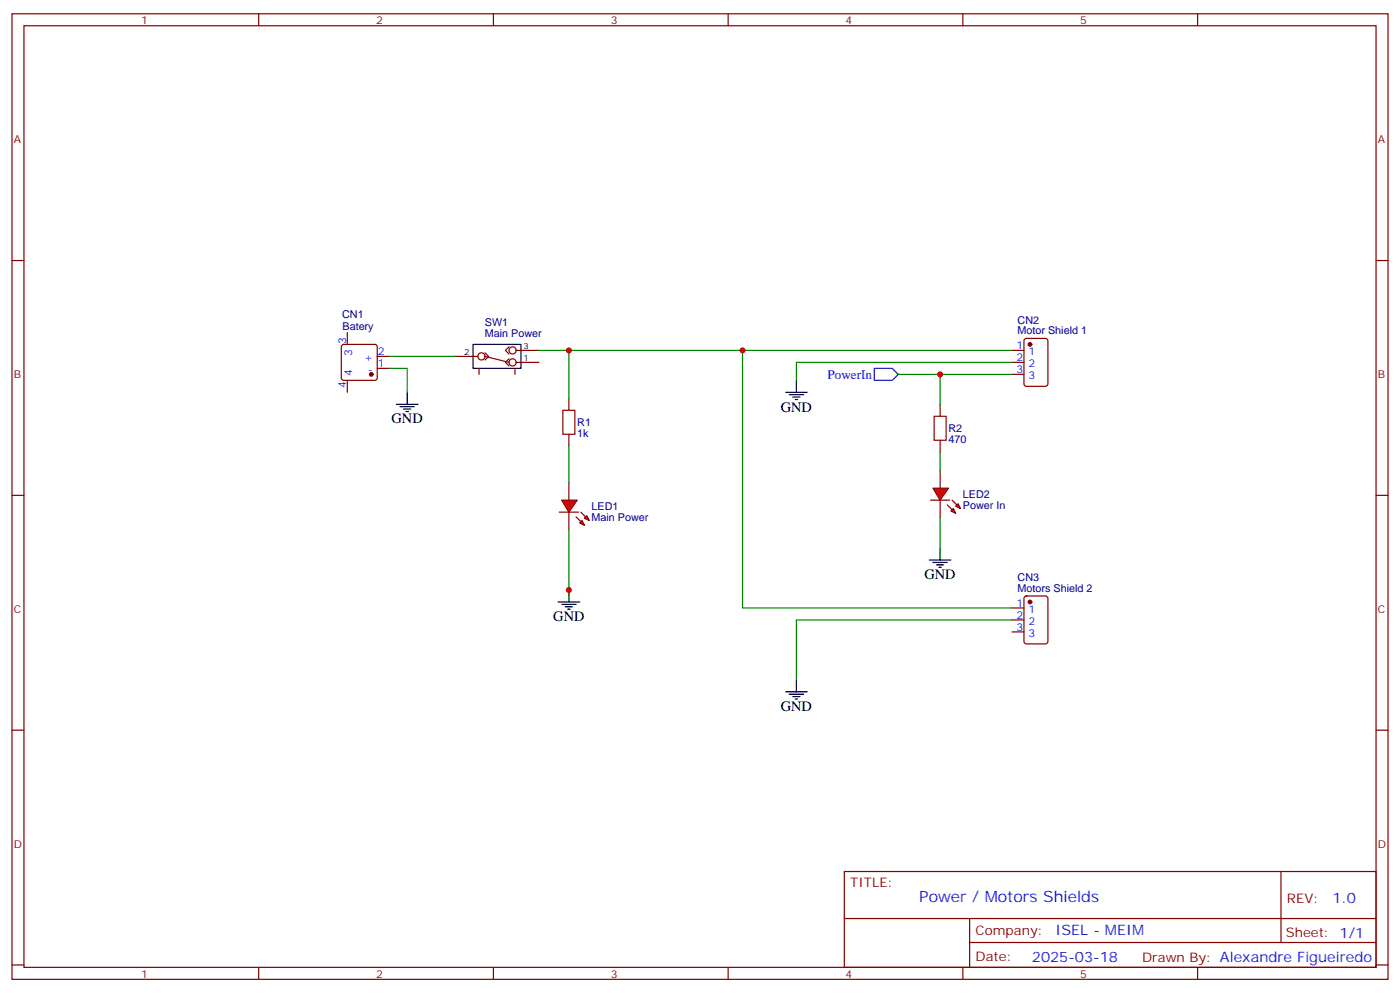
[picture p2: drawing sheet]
<svg xmlns="http://www.w3.org/2000/svg" width="412mm" height="292mm" viewBox="0 0 412 292" stroke-linecap="round" stroke-linejoin="round" font-family="sans-serif">
<g fill="none" stroke="#870000" stroke-width=".35">
<path d="M3.5 4.1h405.4v284.3h-405.4zM7.1 7.6h398.2v277.3h-398.2zM76.2 4.1v3.5M145.3 4.1v3.5M214.5 4.1v3.5M283.6 4.1v3.5M352.8 4.1v3.5M3.5 76.7h3.6M405.3 76.7h3.6M102.3 97.9v3.5M301.9 99.9l.4-.2h5.7l.6 .4 .1 13-.5 .6-5.9 .1-.6-.5-.1-12.9zM100.8 101.6l.4-.2h9.2l.5 .2 .2 .5v9.2l-.2 .5-.5 .2h-9.2l-.5-.2-.2-.5v-9.2z"/>
<path d="M102.3 112v3.5M111.1 108.5h3.6M111.1 105h3.6M134.1 105h6.7M141.1 108.5v1.7M142.9 103.9l1 1.1-1 1M142.9 105l7 1.7M149.9 102.1l-1 1.1 1 1M149.9 105.7l-1 1 1 1.1M151.7 108.5v1.7M152 103.2h6.7M152 106.7h6.7"/>
<path d="M167.6 117.3v3.5M298.1 103.2h3.5M298.1 106.7h3.5M298.1 110.2h3.5M167.6 127.9v3.5M3.5 145.9h3.6M405.3 145.9h3.6M298.1 179h3.5M301.9 175.7l.4-.2h5.7l.6 .4 .1 13-.5 .7h-5.9l-.6-.4-.1-13zM298.1 182.6h3.5M298.1 186.1h3.5M3.5 215h3.6"/>
<path d="M405.3 215h3.6M248.7 256.6h156.6v28.3h-156.6zM377.3 256.7v20.8M248.7 270.5h156.5M285.6 277.5h119.6M285.6 270.5v14.1M3.5 284.2h3.6M76.2 284.9v3.5M145.3 284.9v3.5M214.5 284.9v3.5M283.6 284.9v3.5M352.8 284.9v3.5"/>
<path d="M405.3 284.2h3.6"/>
<circle cx="141.8" cy="105" r="1.06"/>
<circle cx="151" cy="106.7" r="1.06"/>
<circle cx="151" cy="103.2" r="1.06"/>
</g>
<g fill="#870000" stroke="#870000" stroke-width=".35">
<circle cx="109.4" cy="110.2" r=".53"/>
<circle cx="303.4" cy="101.4" r=".53"/>
<circle cx="303.4" cy="177.3" r=".53"/>
</g>
<g fill="none" stroke="#000" stroke-width=".35">
<path d="M116.8 119.1h6.3M117.8 119.8h4.3M119.9 115.5v3.6M139.3 101.4h14.2v7.1h-14.2zM231.4 115.5h6.4M232.5 116.2h4.2M233.5 116.9h2.2M234.2 117.7h.7M234.6 112v3.5M118.9 120.5h2.1M119.6 121.2h.7M231.4 203.7h6.4"/>
<path d="M232.5 204.4h4.2M233.5 205.1h2.2M234.2 205.8h.7M234.6 200.2v3.5"/>
</g>
<path d="M114.7 108.5h5.2v7M114.7 105h19.4M158.7 103.2h139.4M218.7 103.2v75.8h79.4M264.6 110.2h33.5M298.1 106.7h-63.5v5.3M298.1 182.6h-63.5v17.6" fill="none" stroke="#008700" stroke-width=".35"/>
<path d="M257.5 108.5h5.3l1.8 1.7-1.8 1.8h-5.3z" fill="none" stroke="#00f" stroke-width=".35"/>
<path d="M165.8 120.8h3.5v7.1h-3.5z" fill="none" stroke="#a10000" stroke-width=".35"/>
<g fill="#f00" stroke="#870000" stroke-width=".35">
<path d="M165.5 147.3h4.5l-2.4 3.5z"/>
<path d="M164.7 150.8h5.7z"/>
</g>
<g fill="#870000" stroke="#870000" stroke-width=".35">
<path d="M171.1 150.8l1.4 1.4z"/>
<path d="M169.7 152.2l1.4 1.4z"/>
</g>
<g fill="#f00" stroke="#870000" stroke-width=".35">
<path d="M172.2 152.6l.7-.7 .7 1.4z"/>
<path d="M170.7 154l.7-.7 .8 1.4z"/>
</g>
<path d="M167.6 142v5.3M167.6 150.8v5.3" fill="none" stroke="#870000" stroke-width=".35"/>
<path d="M164.4 177.3h6.3M165.5 178h4.2M166.5 178.7h2.1M167.2 179.4h.7M167.6 173.7v3.6" fill="none" stroke="#000" stroke-width=".35"/>
<path d="M167.6 103.2v14.1M167.6 131.4v10.6M167.6 156.1v19.4" fill="none" stroke="#008700" stroke-width=".35"/>
<g fill="#f00" stroke="#870000" stroke-width=".35">
<path d="M274.8 143.8h4.6l-2.5 3.5z"/>
<path d="M274.1 147.3h5.7z"/>
</g>
<g fill="#870000" stroke="#870000" stroke-width=".35">
<path d="M280.5 147.3l1.4 1.4z"/>
<path d="M279 148.7l1.5 1.4z"/>
</g>
<g fill="#f00" stroke="#870000" stroke-width=".35">
<path d="M282.2 148.3l.7 1.5-1.4-.8z"/>
<path d="M280.8 149.8l.7 1.4-1.4-.7z"/>
</g>
<path d="M276.9 119.1v3.5M276.9 129.6v3.6M276.9 138.5v5.3M276.9 147.3v5.3" fill="none" stroke="#870000" stroke-width=".35"/>
<path d="M273.8 164.9h6.3M274.8 165.6h4.2M275.9 166.3h2.1M276.6 167h.7M276.9 161.4v3.5" fill="none" stroke="#000" stroke-width=".35"/>
<path d="M276.9 110.2v8.9M276.9 133.2v5.3M276.9 152.6v8.8" fill="none" stroke="#008700" stroke-width=".35"/>
<path d="M275.2 122.6h3.5v7h-3.5z" fill="none" stroke="#a10000" stroke-width=".35"/>
<g fill="#c00">
<circle cx="218.7" cy="103.2" r=".88"/>
<circle cx="167.6" cy="173.7" r=".88"/>
<circle cx="167.6" cy="103.2" r=".88"/>
<circle cx="276.9" cy="110.2" r=".88"/>
</g>
<text font-size="4.6" fill="#00f" x="270.8" y="265.7">Power / Motors Shields</text>
<g font-size="4.2">
<text x="115.4" y="124.7">GND</text>
<text x="230" y="121.2">GND</text>
<text x="272.3" y="170.6">GND</text>
<text x="163" y="182.9">GND</text>
<text x="230" y="209.4">GND</text>
</g>
<g font-size="4.2" fill="#00f">
<text x="392.5" y="265.9">1.0</text>
<text x="310.9" y="275.5">ISEL - MEIM</text>
<text x="304" y="283.3">2025-03-18</text>
</g>
<text font-size="3.9" fill="#00f" x="243.7" y="111.5">PowerIn</text>
<g font-size="3.9" fill="#800">
<text x="250.5" y="261.2">TITLE:</text>
<text x="379.1" y="265.9">REV:</text>
<text x="287.4" y="275.4">Company:</text>
<text x="378.7" y="276">Sheet: 1/1</text>
<text x="287.4" y="283.1">Date:</text>
<text x="336.4" y="283.2">Drawn By: Alexandre Figueiredo</text>
</g>
<g font-size="3.2" fill="#800">
<text x="41.6" y="7.1">1</text>
<text x="110.8" y="7.1">2</text>
<text x="179.9" y="7.1">3</text>
<text x="249.1" y="7.1">4</text>
<text x="318.2" y="7.1">5</text>
<text x="4.1" y="42.2">A</text>
<text x="405.9" y="42.2">A</text>
<text x="4.1" y="111.3">B</text>
<text x="405.9" y="111.3">B</text>
<text x="4.1" y="180.4">C</text>
<text x="405.9" y="180.4">C</text>
<text x="4.1" y="249.6">D</text>
<text x="405.9" y="249.6">D</text>
<text x="41.6" y="287.9">1</text>
<text x="110.8" y="287.9">2</text>
<text x="179.9" y="287.9">3</text>
<text x="249.1" y="287.9">4</text>
<text x="318.2" y="287.9">5</text>
</g>
<g font-size="3.2" fill="#000080">
<text x="100.8" y="93.7">CN1</text>
<text x="299.7" y="95.3">CN2</text>
<text x="100.9" y="97.3">Batery</text>
<text x="142.8" y="99.2">Main Power</text>
<text x="142.8" y="96">SW1</text>
<text x="299.7" y="98.5">Motor Shield 1</text>
<text x="170" y="125.5">R1</text>
<text x="170" y="128.7">1k</text>
<text x="279.4" y="130.5">470</text>
<text x="279.4" y="127.3">R2</text>
<text x="283.6" y="149.9">Power In</text>
<text x="283.6" y="146.7">LED2</text>
<text x="174.3" y="153.4">Main Power</text>
<text x="174.3" y="150.2">LED1</text>
<text x="299.7" y="171.2">CN3</text>
<text x="299.7" y="174.3">Motors Shield 2</text>
</g>
<g font-size="3.2" fill="#00f">
<text x="102" y="101.2" transform="rotate(-90 102 101.2)">3</text>
<text x="103.7" y="104.7" transform="rotate(-90 103.7 104.7)">3</text>
<text x="107.2" y="106.4">+</text>
<text x="111.3" y="104.6">2</text>
<text x="299.4" y="102.8">1</text>
<text x="299.4" y="106.4">2</text>
<text x="302.9" y="104.6">1</text>
<text x="103.7" y="110.7" transform="rotate(-90 103.7 110.7)">4</text>
<text x="108.4" y="109.9">-</text>
<text x="111.3" y="108.1">1</text>
<text x="299.4" y="109.9">3</text>
<text x="302.9" y="108.1">2</text>
<text x="302.9" y="111.7">3</text>
<text x="102" y="114.2" transform="rotate(-90 102 114.2)">4</text>
<text x="299.4" y="178.7">1</text>
<text x="299.4" y="182.2">2</text>
<text x="299.4" y="185.7">3</text>
<text x="302.9" y="180.4">1</text>
<text x="302.9" y="184">2</text>
<text x="302.9" y="187.5">3</text>
</g>
<g font-size="2.5">
<text x="136.7" y="104.6">2</text>
<text x="154.2" y="102.8">3</text>
<text x="154.2" y="106.4">1</text>
</g>
</svg>
